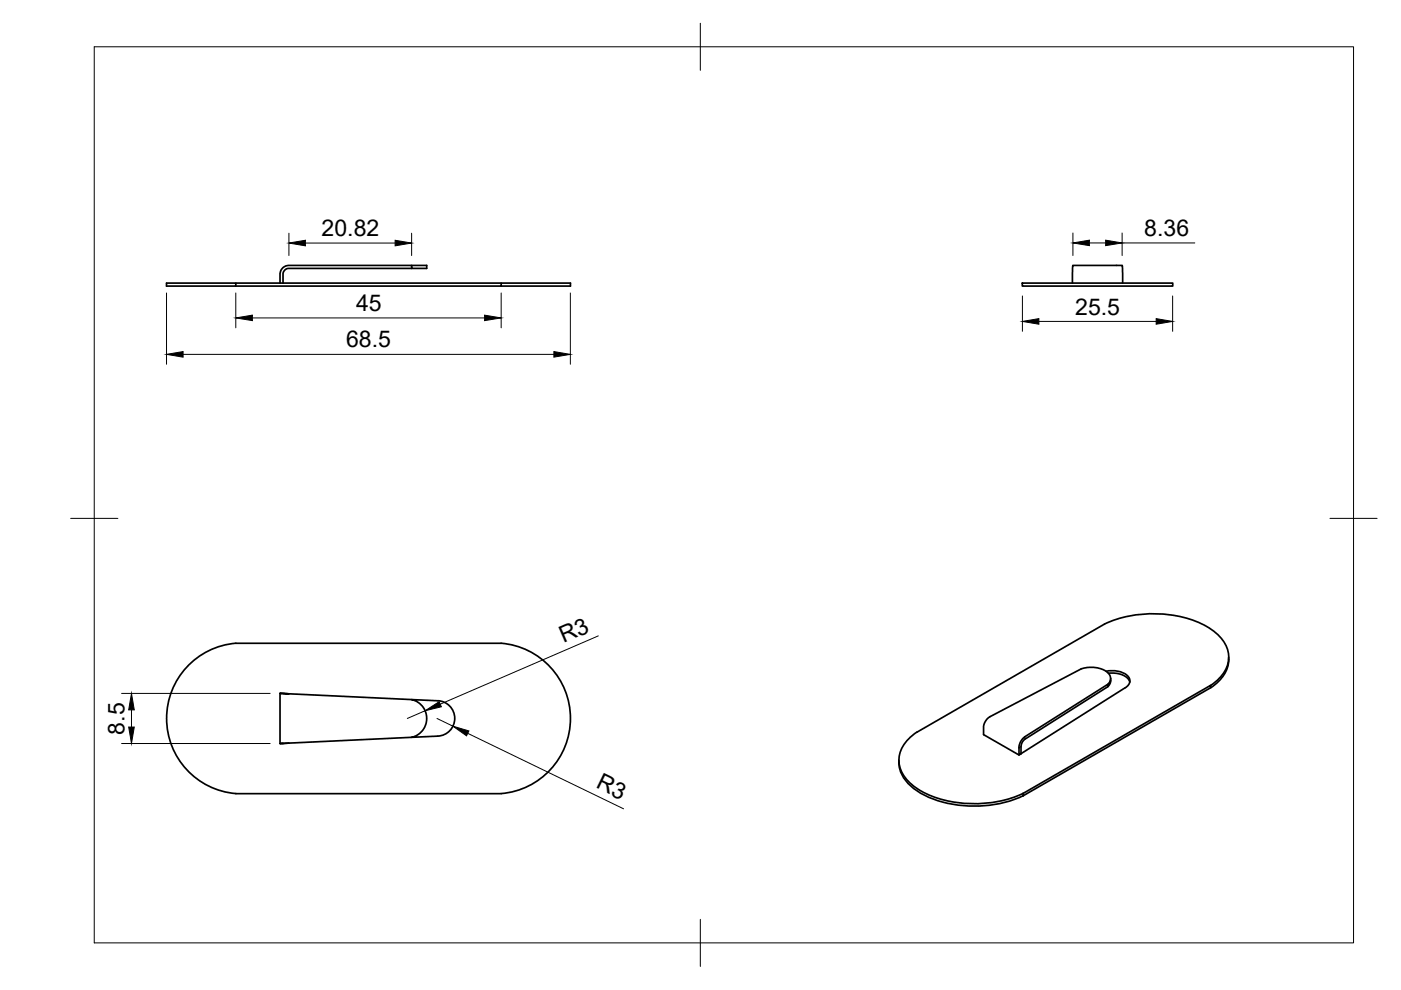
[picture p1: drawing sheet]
<svg xmlns="http://www.w3.org/2000/svg" width="297mm" height="210mm" viewBox="0 0 297 210" stroke-linecap="round" stroke-linejoin="round" font-family="sans-serif">
<!-- layer: Visible -->
<g fill="none" stroke="#000" stroke-width=".36">
<path d="M87.3 56.3h3.2v.6h-3.2zM87.3 56.9h-26.2l-.6 .3-.5 .6v2.2M87.3 56.3h-26.3l-.8 .3-.6 .7-.2 .7v2M35.3 60h14.7v.7h-14.7zM50 60.7h56.3v-.7h14.6v.7h-14.6M50 60h56.3M216.7 60h31.9v.7h-31.9zM227.4 60l.1-3.7h10.4l.1 3.7M50 136.4h56.3a16 16 0 0 1 14.6 15.9 16 16 0 0 1-14.6 16M50 136.4a16 16 0 0 0-14.7 15.9 16 16 0 0 0 14.7 16M234.2 132.3l-39.8 23M234.2 132.3a25.3 25.3 0 0 1 21.6 .5 8.1 8.1 0 0 1 4.7 6.7 7.5 7.5 0 0 1-3.8 5.8"/>
<path d="M260.5 139.4v.5M260.5 139.9a7.4 7.4 0 0 1-3.8 5.9M59.4 157.6h1.9zM59.4 147l1.9 .1zM59.4 147v10.6M61.3 147.1l26 1.2M87.3 156.3l-26 1.3M92.8 156.1a3.7 3.7 0 0 0 3.6-3.8 3.7 3.7 0 0 0-3.6-3.7l-5.5-.3a4.1 4.1 0 0 1 3.2 4 4.1 4.1 0 0 1-3.2 4l5.5-.2M194.4 155.2a7.2 7.2 0 0 0-3.7 6.9 8.5 8.5 0 0 0 4.6 5.6 25.2 25.2 0 0 0 21.6 .5M234.5 142.3a4.9 4.9 0 0 1 4.8 1.3 1.52 1.52 0 0 1-.7 2.2l-22.1 14M234.8 145.6l-17.6 11.2-.5 .6-.2 .6v1.8M234.8 145.1l-17.6 11.1-.7 .9-.4 1.1-.1 1.9 .5-.3"/>
<path d="M235 142.7a4.6 4.6 0 0 1 4.4 1.6l.1 .3M235.5 143.9l-.1 .9-.6 .8v-.5a1.74 1.74 0 0 0-.7-3l-1.3-.5-1-.1h-1.2l-1.3 .3-19.8 10.4-.5 .6-.4 .9-.1 2.1 7.5 4.3M50 168.3h56.3M190.6 161.2a7.1 7.1 0 0 0 3.4 6.2 23.5 23.5 0 0 0 16.8 3.2l3.8-.9 2.3-1M216.9 168.2l39.8-22.9v.5l-39.8 22.9z"/>
</g>
<!-- layer: Visible Narrow -->
<path d="M216.5 158.3l-.5 .3M217.3 156.2v.5" fill="none" stroke="#000" stroke-width=".21"/>
<!-- layer: BORDER -->
<path d="M20 9.9h267v190h-267zM148.5 4.9v10M15 109.9h10M282 109.9h10M148.5 194.9v10" fill="none" stroke="#000" stroke-width=".21"/>
<!-- layer: FD_Dimensions -->
<g fill="none" stroke="#000" stroke-width=".21">
<path d="M61.3 49.4v4.8M64.7 51.5h19.1M87.3 49.4v4.8M227.5 49.4v4.8M231 51.5h3.4M237.9 51.5h15.4M237.9 49.4v4.8M35.3 62.1v15.1M38.8 75.1h78.6M50 62.1v7.4M53.5 67.4h49.2M106.3 62.1v7.4"/>
<path d="M120.9 62.1v15.1M216.8 62.8v7.4M220.3 68.1h24.8M248.6 62.8v7.4M126.9 134.8l-33.6 14.5M25.8 157.6h31.5M25.8 147h31.5M27.9 150.5v3.6M90.1 150.7l-3.7 1.6M92.6 152.3l3.4 1.7M99.2 155.5l33 16"/>
</g>
<g fill="#000" stroke="#000" stroke-width=".21">
<path d="M61.3 51.5l3.4-.6v1.2zM83.8 50.9l3.5 .6-3.5 .6zM227.5 51.5l3.5-.6v1.2zM234.4 50.9l3.5 .6-3.5 .6zM35.3 75.1l3.5-.6v1.2zM50 67.4l3.5-.6v1.2zM102.7 66.8l3.6 .6-3.6 .6zM117.4 74.5l3.5 .6-3.5 .6zM216.8 68.1l3.5-.5v1.1zM245.1 67.6l3.5 .5-3.5 .6zM27.3 154.1h1.2l-.6 3.5zM27.9 147l.6 3.5h-1.2z"/>
<path d="M90.1 150.7l3-1.9 .5 1.1zM96 154l3.4 1-.5 1z"/>
</g>
<g font-size="4.9">
<text x="68.2" y="50.1">20.82</text>
<text x="242.6" y="50.1">8.36</text>
<text x="75.5" y="65.9">45</text>
<text x="228" y="66.7">25.5</text>
<text x="73.4" y="73.7">68.5</text>
<text x="119.5" y="136.4" transform="rotate(-23 119.5 136.4)">R3</text>
<text x="26.4" y="155.7" transform="rotate(-90 26.4 155.7)">8.5</text>
<text x="126.2" y="166.9" transform="rotate(26 126.2 166.9)">R3</text>
</g>
</svg>
